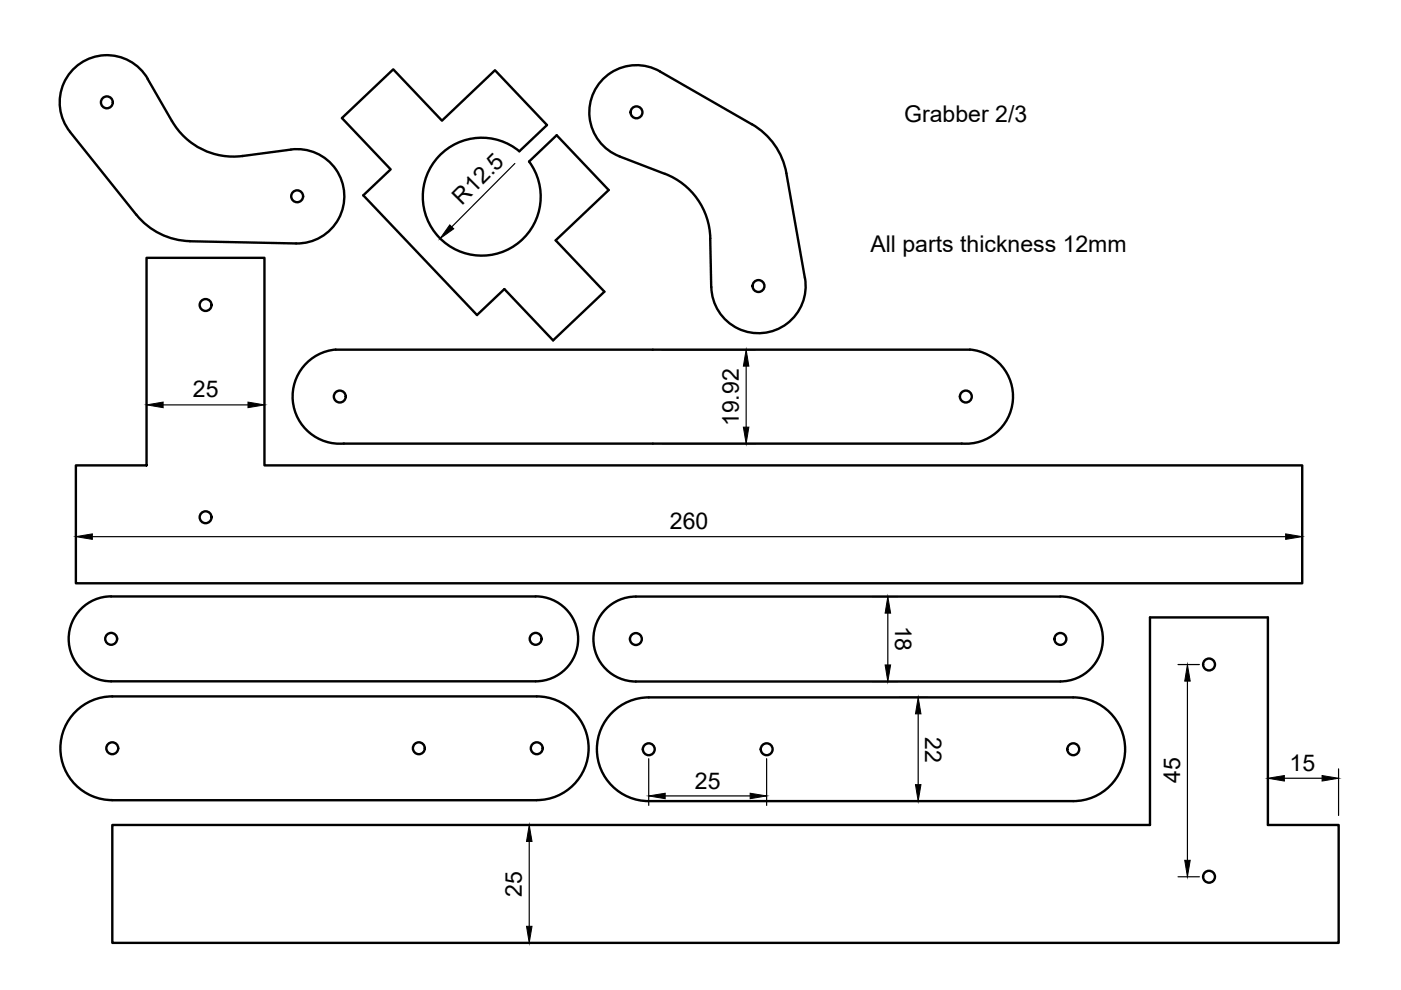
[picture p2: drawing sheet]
<svg xmlns="http://www.w3.org/2000/svg" width="297mm" height="210mm" viewBox="0 0 297 210" stroke-linecap="round" stroke-linejoin="round" font-family="sans-serif">
<!-- layer: Visible -->
<g fill="none" stroke="#000" stroke-width=".51">
<path d="M51.5 33.1a15 15 0 0 1-15.1-7.4l-5.1-9a10 10 0 0 0-14.3-3.3 10 10 0 0 0-2.2 14.5l14.1 17.6M61.7 31.7l-10.3 1.4M61.7 31.7a10 10 0 0 1 11.3 9.4 10 10 0 0 1-10.2 10.5M72.5 25l10.9-10.3 10.3 10.9 11.2-10.7 11.1 11.6-5.9 5.6a12.5 12.5 0 0 0-20.1 6.4 12.5 12.5 0 0 0 14.4 15.4 12.5 12.5 0 0 0 7.8-19.6l5.8-5.6 11.1 11.6-11.3 10.7 10.3 10.8-10.8 10.4-10.4-10.9-5.8 5.5-24.1-25.4 5.8-5.5zM131.3 33.2l9.7 3.7M131.4 33.2a10 10 0 0 1-5.5-13.7 10 10 0 0 1 14-4.4l19.5 11.3a14.9 14.9 0 0 1 7.3 10.3M141 36.8a15 15 0 0 1 9.6 13.7M166.7 36.8l3.9 22.1M28.9 45.5a15 15 0 0 0 11.4 5.6l22.5 .5M31.1 54.7h25v44h220v25h-260v-25h15zM150.6 50.6l.2 10.3a10 10 0 0 0 11 9.7 10 10 0 0 0 8.9-11.7M71.2 74.1h134.5"/>
<path d="M71.2 74.1a10 10 0 0 0-9.1 10.8 10 10 0 0 0 10.8 9.1M205.6 74.1a10 10 0 0 1 9.1 10.8 10 10 0 0 1-10.8 9.1M72.9 94.1h131M23.6 126.5h90M23.6 126.4a9 9 0 0 0-9 9 9 9 0 0 0 9 9.1M113.6 126.4a9 9 0 0 1 9 9 9 9 0 0 1-9 9.1M134.8 126.5h90M134.8 126.5a9 9 0 0 0-9 9 9 9 0 0 0 9 9M224.8 126.5a9 9 0 0 1 9 9 9 9 0 0 1-9 9M16 150.9a11 11 0 0 1 7.8-3.2h90a11 11 0 0 1 11 10.9 11 11 0 0 1-11 11h-90a11 11 0 0 1-10.2-6.7 11 11 0 0 1 2.4-12zM23.6 144.5h90M129.8 151.1a11 11 0 0 1 7.8-3.2h90a11 11 0 0 1 10.9 11 11 11 0 0 1-11 11h-89.9a11 11 0 0 1-10.2-6.8 11 11 0 0 1 2.4-12z"/>
<path d="M134.8 144.5h90M23.8 174.9h220v-44h25v44h15v25h-260z"/>
<circle cx="22.7" cy="21.7" r="1.26"/>
<circle cx="134.9" cy="23.8" r="1.26"/>
<circle cx="63" cy="41.6" r="1.26"/>
<circle cx="43.6" cy="64.7" r="1.26"/>
<circle cx="160.8" cy="60.6" r="1.26"/>
<circle cx="72" cy="84.1" r="1.26"/>
<circle cx="204.8" cy="84.1" r="1.26"/>
<circle cx="43.6" cy="109.7" r="1.26"/>
<circle cx="23.6" cy="135.4" r="1.26"/>
<circle cx="113.6" cy="135.4" r="1.26"/>
<circle cx="134.8" cy="135.5" r="1.26"/>
<circle cx="224.8" cy="135.5" r="1.26"/>
<circle cx="23.8" cy="158.6" r="1.26"/>
<circle cx="88.8" cy="158.6" r="1.26"/>
<circle cx="113.8" cy="158.6" r="1.26"/>
<circle cx="137.6" cy="158.9" r="1.26"/>
<circle cx="162.5" cy="158.9" r="1.26"/>
<circle cx="227.6" cy="158.9" r="1.26"/>
<circle cx="256.3" cy="140.9" r="1.26"/>
<circle cx="256.3" cy="185.9" r="1.26"/>
</g>
<!-- layer: Dimensions -->
<g fill="none" stroke="#000" stroke-width=".25">
<path d="M109.2 34.7l-13.4 13.4M140.4 74.1h19.8M158.2 77.6v13M34.6 85.8h18M140.4 94.1h19.8M16.1 111.8v9.9M19.6 113.8h253M276.1 111.8v9.9M185 126.5h5.2M188.2 130v11M185 144.5h5.2M190.6 147.9h6.1"/>
<path d="M194.7 151.4v15M249.8 140.9h4.5M251.8 144.4v38M110.2 174.9h5.8M112.2 178.4v18M137.5 160.9v9.9M141 168.8h18M162.5 160.9v9.9M190.6 169.9h6.1M268.8 163v9.9M272.3 165h8M283.8 163v9.9"/>
<path d="M110.2 199.9h5.8M249.8 185.9h4.5"/>
</g>
<g fill="#000" stroke="#000" stroke-width=".21">
<path d="M95.4 47.7l.8 .8-2.9 2.1zM158.2 74.1l.6 3.5h-1.2zM31.1 85.8l3.5-.5v1.1zM52.6 85.3l3.5 .5-3.5 .6zM157.6 90.6h1.2l-.6 3.5zM16.1 113.8l3.5-.6v1.2zM272.6 113.2l3.5 .6-3.5 .6zM188.2 126.5l.6 3.5h-1.1zM187.7 141h1.1l-.6 3.5zM194.7 147.9l.6 3.5h-1.2zM251.8 140.9l.5 3.5h-1.1zM112.2 174.9l.6 3.5h-1.2z"/>
<path d="M137.5 168.8l3.5-.6v1.1zM159 168.2l3.5 .6-3.5 .5zM194.1 166.4h1.2l-.6 3.5zM268.8 165l3.5-.6v1.2zM280.3 164.4l3.5 .6-3.5 .6zM111.6 196.4h1.2l-.6 3.5zM251.2 182.4h1.1l-.5 3.5z"/>
</g>
<g font-size="4.9">
<text x="191.7" y="25.8">Grabber 2/3</text>
<text x="97.9" y="43.7" transform="rotate(-45 97.9 43.7)">R12.5</text>
<text x="184.6" y="53.5">All parts thickness 12mm</text>
<text x="40.9" y="84.3">25</text>
<text x="156.6" y="90.4" transform="rotate(-90 156.6 90.4)">19.92</text>
<text x="142" y="112.2">260</text>
<text x="189.8" y="132.6" transform="rotate(90 189.8 132.6)">18</text>
<text x="196.2" y="156.2" transform="rotate(90 196.2 156.2)">22</text>
<text x="147.3" y="167.2">25</text>
<text x="250.2" y="166.1" transform="rotate(-90 250.2 166.1)">45</text>
<text x="273.4" y="163.4">15</text>
<text x="110.7" y="190.1" transform="rotate(-90 110.7 190.1)">25</text>
</g>
</svg>
